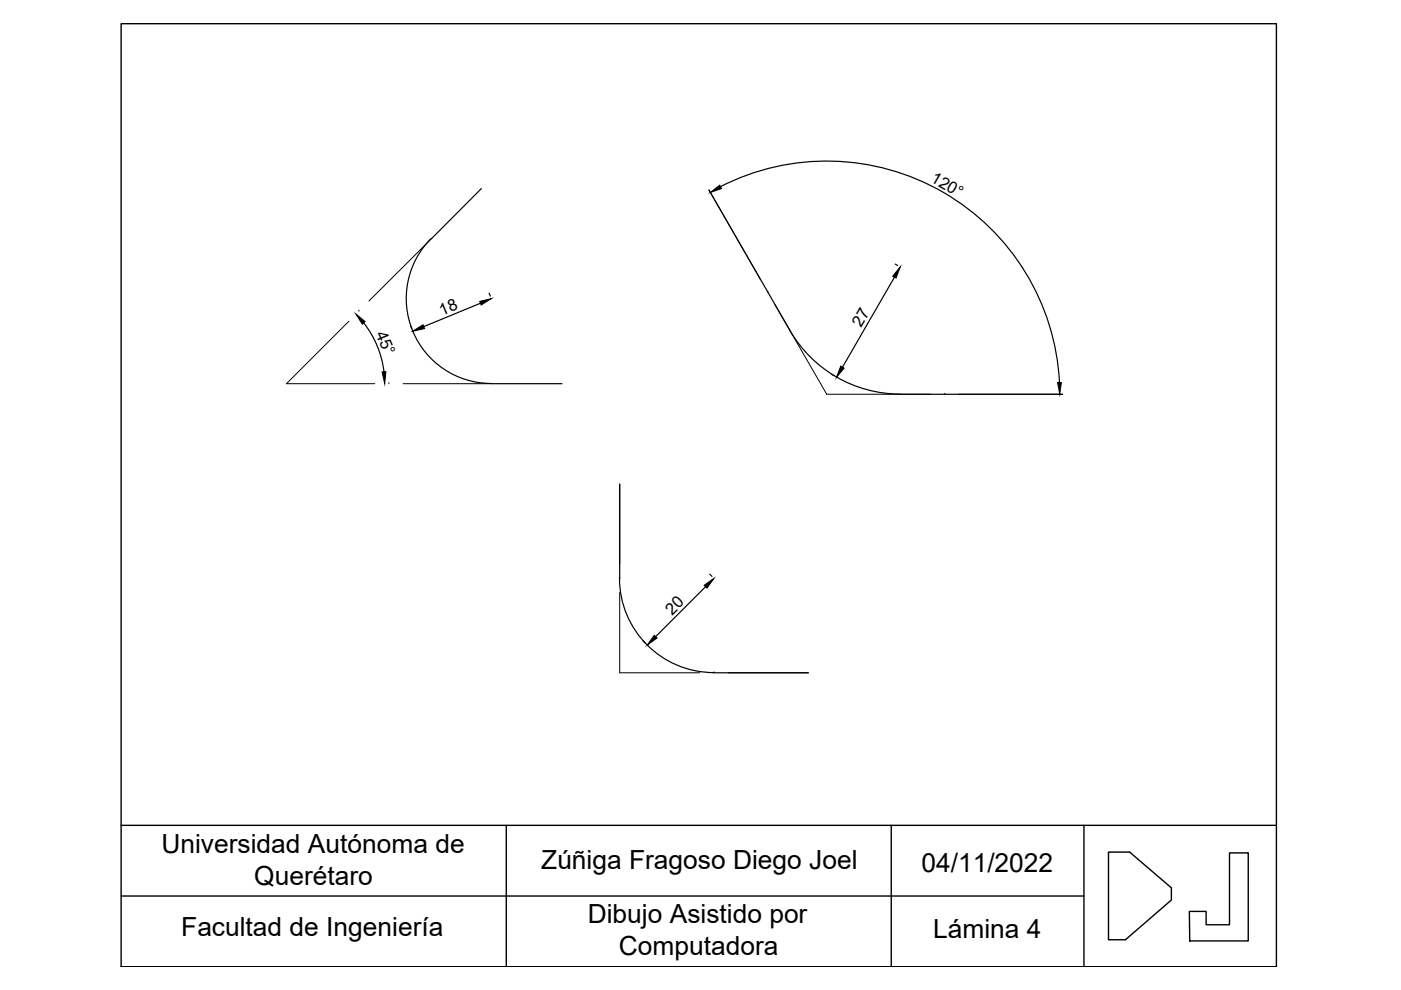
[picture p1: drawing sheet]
<svg xmlns="http://www.w3.org/2000/svg" width="297mm" height="210mm" viewBox="0 0 297 210" stroke-linecap="round" stroke-linejoin="round" font-family="sans-serif">
<!-- layer: Aux -->
<g fill="none" stroke="#000" stroke-width=".21">
<path d="M91.5 50.6l-13.3 13.2M150.3 40.3l11 19M74 68.1l-13.3 13.3h18.7M76.1 66h.1M162.8 62h.1M164.3 64.5l11 19.1h22M82.5 81.4h.1M85.5 81.4h18.7M200.3 83.6h.1M203.3 83.6h22M131.4 102.6v17M131.4 122.6h.1"/>
<path d="M131.4 125.6v17h17M151.4 142.6h.1M154.4 142.6h17"/>
</g>
<!-- layer: Figura -->
<path d="M102.1 40l-10.6 10.6M91.4 50.6a18 18 0 0 0-3.9 19.6 18 18 0 0 0 16.6 11.1M150.3 40.3l17.2 29.8a27 27 0 0 0 23.3 13.5M104.2 81.4h15M190.9 83.6h34.4M131.4 102.6v20M131.3 122.6a20 20 0 0 0 20 20M151.4 142.6h20" fill="none" stroke="#000" stroke-width=".25"/>
<!-- layer: Cotas -->
<path d="M152.7 39.6a49.4 49.4 0 0 1 71.9 41.5M189.6 58.8l-11 19M189.8 56l.5 .3M77.1 68.5a20.8 20.8 0 0 1 4.3 10.3M87.1 69.1l.2 .5M101.9 64.3l-12 4.9M103.7 62.2l.3 .6M176.3 79.4l.6 .3M136.3 135.9l.5 .4M149.6 124.4l-10.6 10.6M150.5 121.7l.4 .5" fill="none" stroke="#000" stroke-width=".25"/>
<path d="M150.6 40.8l2-1.5 .4 .7zM190.9 56.6l-.9 2.4-.7-.4zM75.5 66.6l1.9 1.6-.6 .5zM81 78.9l.8-.1-.2 2.6zM87.5 70.2l2.2-1.3 .3 .8zM101.7 63.9l2.5-.6-2.2 1.4zM178.3 77.6l.7 .4-1.6 2zM224.2 81.1h.8l-.3 2.5zM138.7 134.7l.6 .6-2.1 1.5zM149.3 124.1l2.1-1.5-1.5 2.1z" fill="#000" stroke="#000" stroke-width=".21"/>
<!-- layer: Marco -->
<path d="M25.7 5h244.9v200h-244.9zM25.7 175h244.9M107.3 175v30M189 175v30M229.8 175v30M25.7 190h204.1M235 180.7h4.5l8.9 7.5v2.6l-9.8 8.4h-3.6zM260.7 180.8h4v18.7h-12.4l-.1-6.3h3.5v2.9h5z" fill="none" stroke="#000" stroke-width=".3"/>
<g font-size="5.6">
<text x="34.2" y="180.9">Universidad Autónoma de</text>
<text x="114.8" y="184.3">Zúñiga Fragoso Diego Joel</text>
<text x="195.4" y="184.9">04/11/2022</text>
<text x="53.9" y="187.6">Querétaro</text>
<text x="124.6" y="195.8">Dibujo Asistido por</text>
<text x="38.4" y="198.4">Facultad de Ingeniería</text>
<text x="131.2" y="202.5">Computadora</text>
<text x="197.9" y="198.8">Lámina 4</text>
</g>
<g font-size="3.5">
<text x="197.1" y="38.4" transform="rotate(30 197.1 38.4)">120°</text>
<text x="79.6" y="70.7" transform="rotate(67 79.6 70.7)">45°</text>
<text x="93.7" y="67" transform="rotate(-23 93.7 67)">18</text>
<text x="182.6" y="69.6" transform="rotate(-60 182.6 69.6)">27</text>
<text x="142.5" y="130.6" transform="rotate(-45 142.5 130.6)">20</text>
</g>
</svg>
